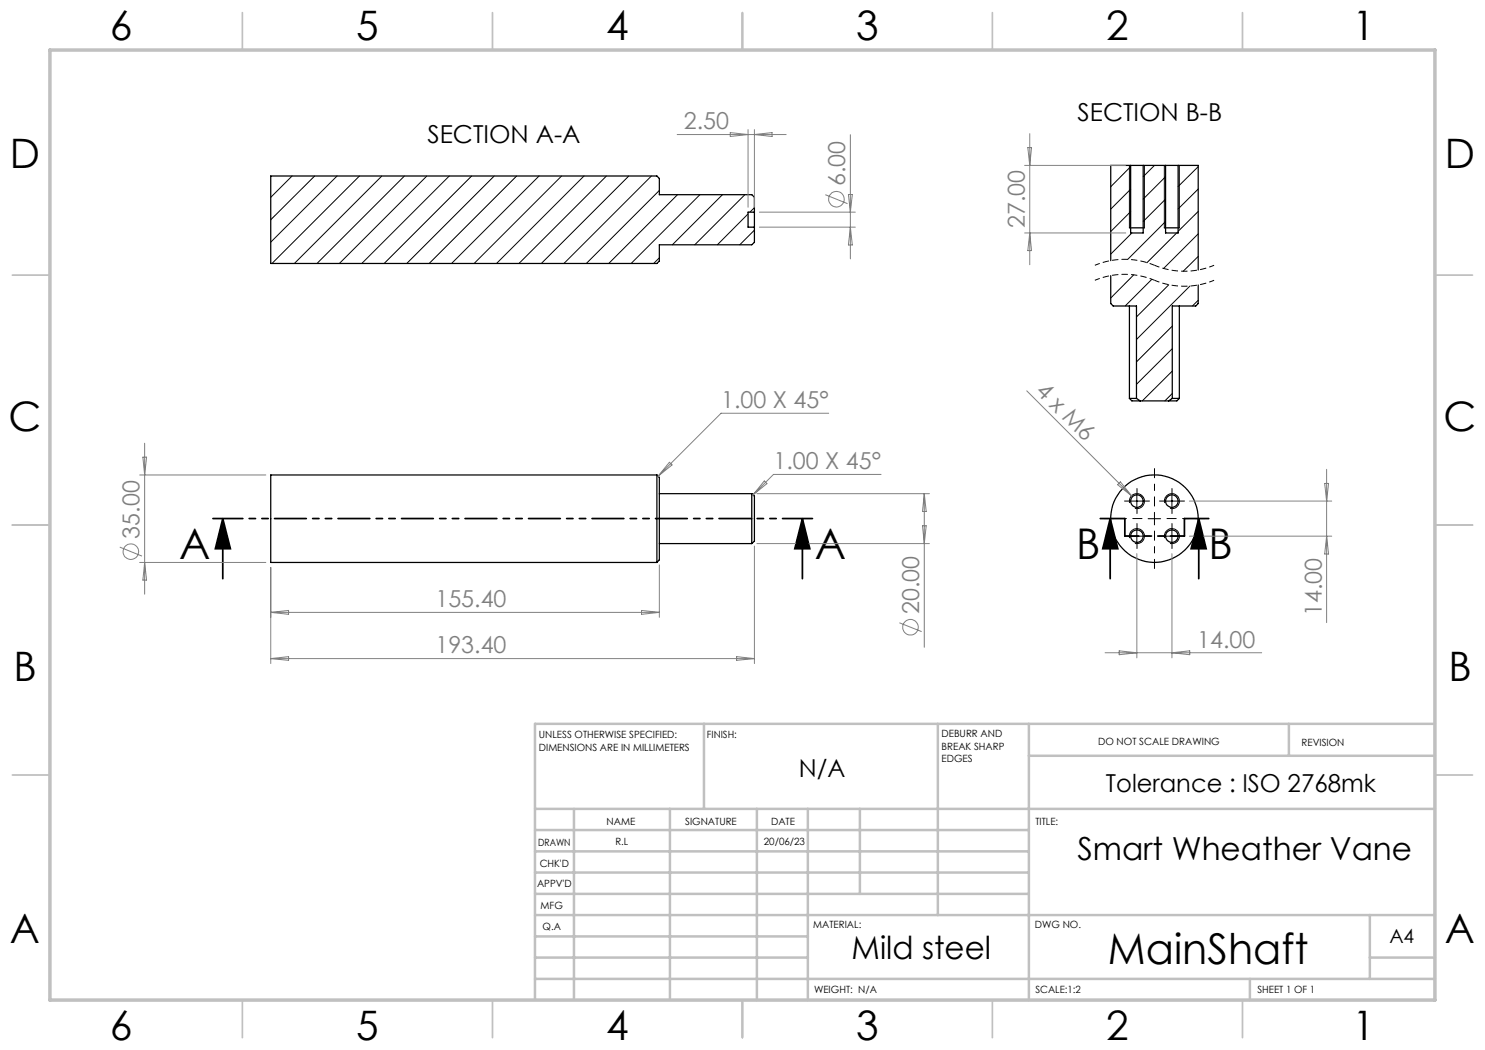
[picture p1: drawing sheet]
<svg xmlns="http://www.w3.org/2000/svg" width="297mm" height="210mm" viewBox="0 0 297 210" stroke-linecap="round" stroke-linejoin="round" font-family="sans-serif">
<g fill="none" stroke="#000" stroke-width=".25">
<path d="M226.1 33.1h2.5M226.1 33.1h-4v19M226.1 33.1v13.5h2.5v-13.5M228.6 33.1h4.5M233.1 33.1h2.5M233.1 33.1v13.5h2.5v-13.5M235.6 33.1h4v20.9M150.9 42.4v3M150.9 42.4v-3l-.5-.5h-18.5v-3.2l-.5-.5h-77.2v17.5h77.2l.5-.5v-3.2h18.5l.5-.5v-3.1M150.9 42.4h-1.3v3h1.3M222.1 55.1v5.6l.5 .5h4.7v18.5M225.9 45.6h3"/>
<path d="M232.9 45.6h3M239.6 57v3.7l-.5 .5h-4.6v18.5M225.9 79.7h1.4M225.9 79.7l.5 .5h1.6M225.9 61.2v18.5M227.3 79.7l.7 .5M234.5 79.7h1.4M234.5 79.7l-.8 .5M235.9 79.7l-.5 .5h-1.7M235.9 61.2v18.5M131.4 95v17.5M131.4 95h-77.2v17.5h77.2"/>
<path d="M131.4 95l.5 .5v16.5l-.5 .5M131.9 98.7h18.5M150.4 98.7v10M150.4 98.7l.5 .5v9l-.5 .5M228 80.2h5.7M131.9 108.7h18.5"/>
<circle cx="227.4" cy="107.2" r="1.25"/>
<circle cx="227.4" cy="100.2" r="1.25"/>
<circle cx="230.9" cy="103.7" r="8.8"/>
<circle cx="234.4" cy="100.2" r="1.25"/>
<circle cx="234.4" cy="107.2" r="1.24"/>
</g>
<g fill="none" stroke="#000" stroke-width=".2">
<path d="M58.4 35.2l-4.2 4.3M62.9 35.2l-8.7 8.7M67.4 35.2l-13.2 13.2M71.9 35.2l-17.5 17.5M76.4 35.2l-17.5 17.5M80.9 35.2l-17.5 17.5M85.4 35.2l-17.5 17.5M89.9 35.2l-17.5 17.5M94.3 35.2l-17.5 17.5M98.8 35.2l-17.4 17.5M103.3 35.2l-17.5 17.5M107.8 35.2l-17.5 17.5"/>
<path d="M112.3 35.2l-17.5 17.5M116.8 35.2l-17.5 17.5M121.3 35.2l-17.5 17.5M125.8 35.2l-17.5 17.5M130.3 35.2l-17.5 17.5M131.9 38.1l-14.6 14.6M135.5 38.9l-13.8 13.8M140 38.9l-13.8 13.8M144.5 38.9l-10 10.1M149 38.9l-10 10.1M225.9 33.1v12.5M226.1 33.3l-4 4.1"/>
<path d="M226.1 37.8l-4 4M228.9 33.1v12.5M230.9 33.1l-2.3 2.2M232.9 33.1v12.5M233.1 35.3l-4.5 4.5M233.1 39.8l-4.5 4.5M235.9 33.1v12.5M239.6 33.3l-4 4M239.6 37.8l-4 4M131.9 51.6l-1.2 1.1M149.6 42.8l-6.1 6.2M150.9 41.5l-.9 .9"/>
<path d="M150.9 46l-2.9 3M226.1 42.3l-4 4M226.4 46.6l-4.3 4.2M226.7 55l-4.6 4.6M230.4 55.9l-5.4 5.3M233.1 44.3l-7.6 7.6M233.8 57l-6.5 6.4M235.3 46.6l-5.9 6M238 57.2l-10.7 10.7M239.6 42.3l-4 4M239.6 46.8l-6.9 6.9M239.6 51.3l-3 2.9"/>
<path d="M234.5 65.2l-7.2 7.2M234.5 69.7l-7.2 7.2M234.5 74.2l-6 6M234.5 78.7l-1.5 1.5M239.6 60.1l-1.1 1.1M227.4 99v2.5M234.4 99v2.5M225.9 100.6a1.5 1.5 0 0 1 1.3-1.9 1.5 1.5 0 0 1 1.7 1.6 1.5 1.5 0 0 1-1.9 1.4M225.9 107.6a1.51 1.51 0 0 1 1.3-1.9 1.51 1.51 0 0 1 1.7 1.7 1.51 1.51 0 0 1-1.9 1.3M226.1 100.2h2.5M226.1 107.2h2.5M227.4 106v2.5"/>
<path d="M229.6 103.7h2.5M230.9 102.5v2.5M232.9 100.6a1.49 1.49 0 0 1 1.3-1.9 1.49 1.49 0 0 1 1.7 1.7 1.49 1.49 0 0 1-1.9 1.3M232.9 107.6a1.5 1.5 0 0 1 1.4-1.9 1.5 1.5 0 0 1 1.6 1.7 1.5 1.5 0 0 1-1.9 1.3M233.1 100.2h2.5M233.1 107.2h2.5M234.4 106v2.5"/>
</g>
<g fill="none" stroke="#808080" stroke-width=".2">
<path d="M135.4 26.9h21.8M146 26.5l3.6 .4-3.6 .4zM149.6 25.9v15.5M150.9 25.9v15.5M150.9 26.9l3.5-.4v.8zM165.1 38.9l4.4 1.8M169.7 38.9h.8l-.4 3.5zM170.1 26.9v24.9M204.9 33.1h20.2M205.6 29.5h.7l-.3 3.6zM206 26.7v26.2M151.9 42.4h19.2"/>
<path d="M151.9 45.4h19.2M170.1 45.4l.4 3.6h-.8zM204.9 46.6h20.2M206 46.6l.3 3.5h-.7zM205.4 78.2l20.9 21M27.9 95h25.3M28.6 91.4h.7l-.4 3.6zM28.9 88.6v30.2M133.9 92.5l.5 .5-2.8 2.2zM151.4 98.7h34.5M152.9 96.2l.5 .5-2.8 2.3zM165.7 82.6h-21.5l-12.6 12.6"/>
<path d="M176.2 94.9h-21.5l-4.1 4.1M184.9 98.7v30.8M184.9 98.7l.3 3.6h-.7zM223.5 96.9l.6-.5 2.2 2.8zM264.9 96.7h.8l-.4 3.5zM265.3 93.9v30.6M24 109.4l4.4 1.8M27.9 112.5h25.3M28.9 112.5l.4 3.5h-.7zM54.2 113.5v19.2M131.9 113v10.5M150.9 109.2v23.5"/>
<path d="M151.4 108.7h34.5M184.5 105.2h.7l-.3 3.5zM227.4 110.7v20.9M234.4 110.7v20.9M237.9 107.2h28.4M237.9 100.2h28.4M265.3 107.2l.4 3.6h-.8zM54.2 122.5h77.7M54.2 122.5l3.5-.4v.8zM54.2 131.7l3.5-.4v.8zM54.2 131.7h96.7M128.3 122.1l3.6 .4-3.6 .4z"/>
<path d="M147.3 131.3l3.6 .4-3.6 .4zM179.9 124.6l4.4 1.7M221 130.6h31.3M223.8 130.2l3.6 .4-3.6 .3zM234.4 130.6l3.5-.4v.7z"/>
<circle cx="167.3" cy="39.8" r="1.56"/>
<circle cx="26.2" cy="110.3" r="1.55"/>
<circle cx="182.1" cy="125.4" r="1.55"/>
</g>
<path d="M230.9 56.1a15.5 15.5 0 0 0-11.9 0M230.9 53.1a15.5 15.5 0 0 0-11.9 0M242.8 56.1a15.5 15.5 0 0 1-11.9 0M242.8 53.1a15.5 15.5 0 0 1-11.9 0" fill="none" stroke="#000" stroke-width=".2" stroke-dasharray="1.3 .6" stroke-dashoffset=".2" stroke-linecap="butt"/>
<path d="M44.6 103.7l1.5 6h-3zM44.6 103.7v12M160.5 103.7l1.5 6h-3zM160.5 103.7v12M222 103.7l1.6 6h-3zM222 103.7v12M239.7 103.7l1.5 6h-3zM239.7 103.7v12" fill="none" stroke="#000" stroke-width=".35"/>
<path d="M162.5 103.7h-119.9" fill="none" stroke="#000" stroke-width=".35" stroke-dasharray="6.3 1.3 1.3 1.3 1.3 1.3" stroke-dashoffset=".4"/>
<path d="M225 103.7v3.5M225 103.7h-4.9M236.9 103.7v3.5M241.7 103.7h-4.8" fill="none" stroke="#000" stroke-width=".35" stroke-dasharray="6.3 1.3 1.3 1.3 1.3 1.3"/>
<path d="M236.9 107.2h-11.9" fill="none" stroke="#000" stroke-width=".35" stroke-dasharray="6.3 1.3 1.3 1.3 1.3 1.3" stroke-dashoffset="3.6"/>
<g fill="none" stroke="#c0c0c0" stroke-width=".35">
<path d="M48.5 2.5v7.5M98.5 2.5v7.5M148.5 2.5v7.5M198.5 2.5v7.5M248.5 2.5v7.5M2.5 55h7.5M287 55h7.5M2.5 105h7.5M287 105h7.5M2.5 155h7.5M287 155h7.5M48.5 200v7.5"/>
<path d="M98.5 200v7.5M148.5 200v7.5M198.5 200v7.5M248.5 200v7.5"/>
</g>
<g fill="none" stroke="#c0c0c0" stroke-width=".5">
<path d="M140.8 144.8v17M187.6 144.8v38.2M205.8 144.8v55.2M205.8 151.2h81.2M257.8 144.8v6.4M287 144.8h-180v55.2M107 161.8h180M107 178.8h98.8M107 174.5h98.8M107 170.3h98.8M107 166h98.8M114.8 161.8v38.2"/>
<path d="M134 161.8v38.2M151.4 161.8v38.2M161.6 161.8v38.2M172 161.8v17M107 195.8h180M107 191.5h54.6M107 187.3h54.6M107 183h180M250 195.8v4.2M274 191.5h13M274 183v12.8"/>
</g>
<path d="M10 10h277v190h-277z" fill="none" stroke="#c0c0c0" stroke-width=".7"/>
<path d="M228.4 103.7h-7.5M230.9 101.2v-7.5M230.9 106.2v7.5M233.4 103.7h7.5" fill="none" stroke="#000" stroke-width=".2" stroke-dasharray="15.2 1.3 1.3 1.3" stroke-dashoffset="13.4"/>
<g fill="none" stroke="#000" stroke-width=".2" stroke-dasharray="15.2 1.3 1.3 1.3">
<path d="M227.4 99v-1.3M234.4 99v-1.3M226.1 100.2h-1.2M226.1 107.2h-1.2M227.4 101.5v1.2M227.4 106v-1.3M227.4 108.5v1.2M228.6 100.2h1.3M228.6 107.2h1.3M233.1 100.2h-1.2M233.1 107.2h-1.2M234.4 101.5v1.2"/>
<path d="M234.4 106v-1.3M234.4 108.5v1.2M235.6 100.2h1.3M235.6 107.2h1.3"/>
</g>
<g fill="#000">
<path d="M160.5 103.7l1.5 6h-3zM44.6 103.7l1.5 6h-3z"/>
<path d="M239.7 103.7l1.5 6h-3zM222 103.7l1.6 6h-3z"/>
</g>
<g font-size="8.5">
<text x="35.8" y="111.8">A</text>
<text x="163" y="111.8">A</text>
<text x="215.2" y="111.8">B</text>
<text x="241.7" y="111.8">B</text>
<text x="221.6" y="192.7">MainShaft</text>
</g>
<g font-size="8.1">
<text x="22" y="8">6</text>
<text x="71.2" y="8">5</text>
<text x="121.2" y="8">4</text>
<text x="171.3" y="8">3</text>
<text x="221.3" y="8">2</text>
<text x="270.5" y="8">1</text>
<text x="2" y="33.6">D</text>
<text x="289" y="33.6">D</text>
<text x="1.7" y="86.1">C</text>
<text x="288.7" y="86.1">C</text>
<text x="2.7" y="136.1">B</text>
<text x="289.7" y="136.1">B</text>
<text x="2" y="188.6">A</text>
<text x="289" y="188.6">A</text>
<text x="22" y="208">6</text>
<text x="71.2" y="208">5</text>
<text x="121.2" y="208">4</text>
<text x="171.3" y="208">3</text>
<text x="221.3" y="208">2</text>
<text x="270.5" y="208">1</text>
</g>
<g font-size="6.3">
<text x="215.5" y="171.9">Smart Wheather Vane</text>
<text x="170.3" y="191.9">Mild steel</text>
</g>
<g font-size="4.9">
<text x="85.5" y="28.6">SECTION A-A</text>
<text x="215.5" y="24.3">SECTION B-B</text>
<text x="159.8" y="155.5">N/A</text>
<text x="221.2" y="158.3">Tolerance : ISO 2768mk</text>
</g>
<g font-size="4.7" fill="#808080">
<text x="136.7" y="25.9">2.50</text>
<text x="169" y="37.3" transform="rotate(-90 169 37.3)">6.00</text>
<text x="204.9" y="45.7" transform="rotate(-90 204.9 45.7)">27.00</text>
<text x="144.2" y="81.6">1.00 X 45°</text>
<text x="207" y="78.4" transform="rotate(45 207 78.4)">4 x M6</text>
<text x="154.7" y="93.9">1.00 X 45°</text>
<text x="27.9" y="107.7" transform="rotate(-90 27.9 107.7)">35.00</text>
<text x="87.1" y="121.4">155.40</text>
<text x="183.8" y="122.9" transform="rotate(-90 183.8 122.9)">20.00</text>
<text x="264.3" y="123.2" transform="rotate(-90 264.3 123.2)">14.00</text>
<text x="87.1" y="130.7">193.40</text>
<text x="239.4" y="129.5">14.00</text>
</g>
<text font-size="3.9" x="277.9" y="188.5">A4</text>
<g font-size="2">
<text x="107.8" y="147.6">UNLESS OTHERWISE SPECIFIED:</text>
<text x="141.4" y="147.6">FINISH:</text>
<text x="188.3" y="147.5">DEBURR AND</text>
<text x="188.3" y="150">BREAK SHARP</text>
<text x="219.6" y="149">DO NOT SCALE DRAWING</text>
<text x="260.3" y="149.2">REVISION</text>
<text x="107.8" y="150.1">DIMENSIONS ARE IN MILLIMETERS</text>
<text x="188.3" y="152.5">EDGES</text>
<text x="121.3" y="165">NAME</text>
<text x="137" y="164.9">SIGNATURE</text>
<text x="154.2" y="164.9">DATE</text>
<text x="207.1" y="164.9">TITLE:</text>
<text x="107.6" y="169.1">DRAWN</text>
<text x="107.9" y="173.3">CHK'D</text>
<text x="123.1" y="169">R.L</text>
<text x="152.8" y="169">20/06/23</text>
<text x="107.4" y="177.4">APPV'D</text>
<text x="108.1" y="181.8">MFG</text>
<text x="108.5" y="186">Q.A</text>
<text x="162.6" y="185.5">MATERIAL:</text>
<text x="207" y="185.5">DWG NO.</text>
<text x="162.8" y="198.6">WEIGHT: N/A</text>
<text x="207.1" y="198.6">SCALE:1:2</text>
<text x="251.5" y="198.6">SHEET 1 OF 1</text>
</g>
</svg>
